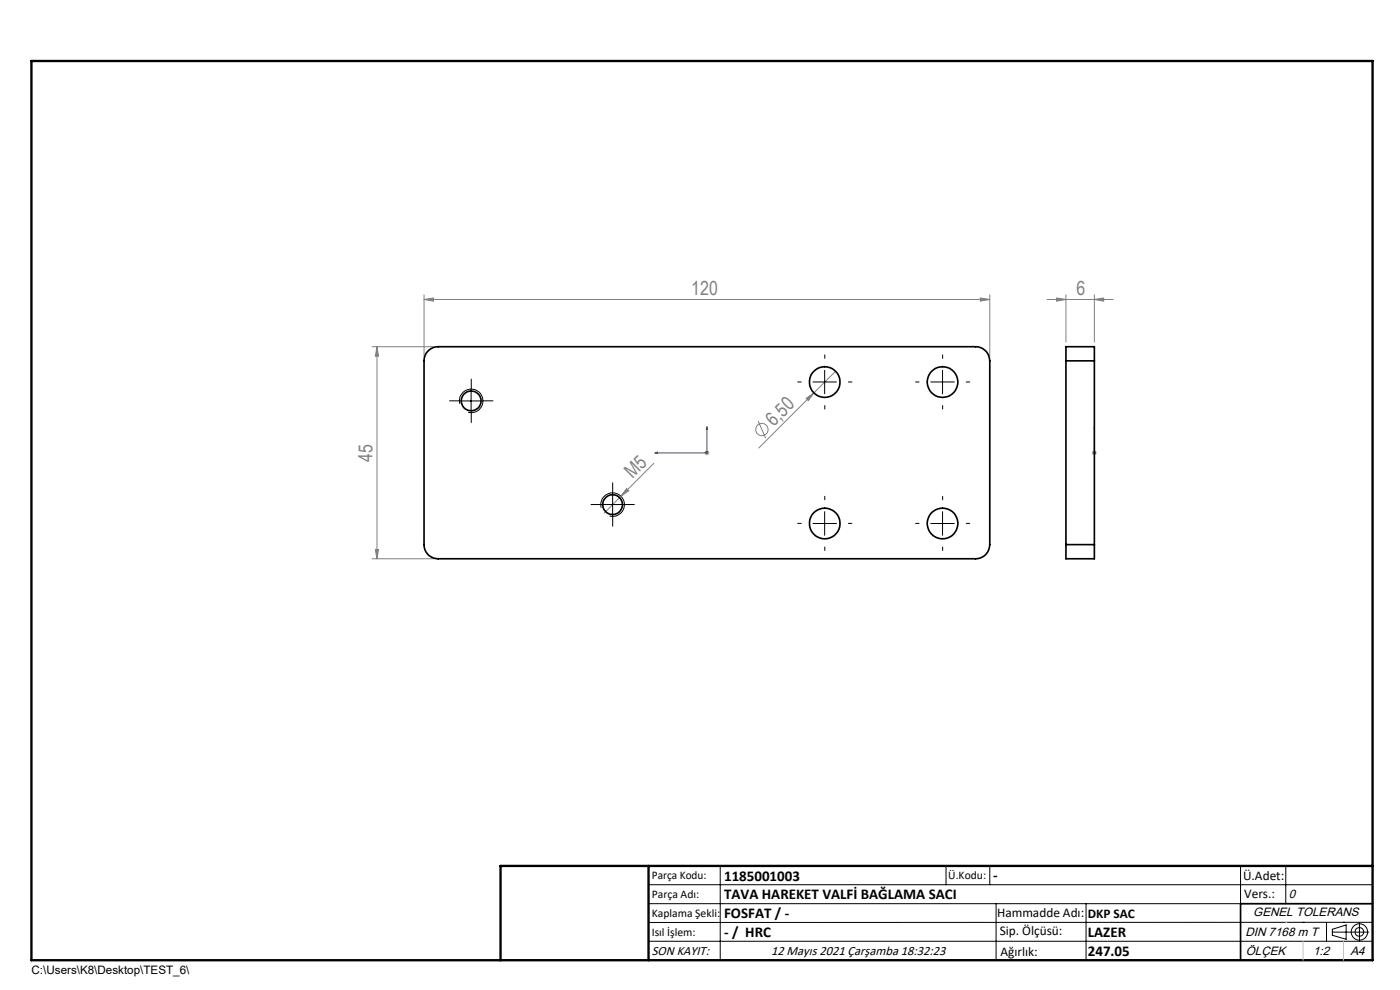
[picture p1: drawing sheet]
<svg xmlns="http://www.w3.org/2000/svg" width="297mm" height="210mm" viewBox="0 0 297 210" stroke-linecap="round" stroke-linejoin="round" font-family="sans-serif">
<g fill="none" stroke="#808080" stroke-width=".21">
<path d="M79 73.5h13M80 73.5l.3 2.1h-.7zM80 73.5v45M90 63.5l2-.3v.7zM90 63.5h120M90 62.5v13.1M177.3 78.7l-16.3 16.3M208 63.2l2 .3-2 .4zM210 62.5v13.1M222.1 63.5h14M224.2 63.2l1.9 .3-1.9 .4zM226.1 62.5v10.1"/>
<path d="M232.2 63.5l1.9-.3v.7zM232.2 62.5v10.1M138.7 98.3l-7 7M149.5 96.1h1M149.6 95.7l.7 .7M150 95.6v.9M150.3 95.7l-.7 .7M160.8 89.3l1.6 3.6M171 84.5l1.6-1.1-1.1 1.6zM231.6 96.1h1.1M231.8 95.7l.7 .7M232.2 95.6v.9"/>
<path d="M232.5 95.7l-.7 .7M79 118.5h13M79.6 116.5h.7l-.3 2zM131.7 105.3l-3.5 3.5M132.9 103.6l.5 .5-1.7 1.2z"/>
<circle cx="161.6" cy="91.1" r="1.3"/>
</g>
<g fill="none" stroke="#000" stroke-width=".21">
<path d="M174.9 78.6v4.9M200 78.6v4.9M97.5 85h4.9M97.5 85.7a2.5 2.5 0 0 1 2.2-3.2 2.5 2.5 0 0 1 2.7 2.8 2.5 2.5 0 0 1-3.1 2.1M99.9 82.5v5.1M172.5 81h4.9M197.4 81h5.1M127.5 107h5M127.5 107.7a2.51 2.51 0 0 1 2.2-3.2 2.51 2.51 0 0 1 2.7 2.7 2.51 2.51 0 0 1-3.1 2.3M130 104.6v4.9M172.5 111h4.9M174.9 108.5v5.1"/>
<path d="M197.4 111h5.1M200 108.5v5.1M137.6 187.7h153.6M137.6 191.7h153.6M137.6 199.7h153.6M152.8 183.7v20M200.7 183.7v4M210 183.7v4M211.3 191.7v12M230.4 191.7v12M263.2 183.7v20M272.8 183.7v8"/>
<path d="M276.4 195.6h.1M281.4 195.6v4.1M282.6 197.7h7.8M282.6 197.1l3-.9v3l-3-.8zM285 195.6h.1M288.4 195.8v3.8M291.2 195.6l-153.6 .1"/>
<circle cx="288.4" cy="197.7" r="1.74"/>
<circle cx="288.4" cy="197.7" r=".93"/>
</g>
<path d="M138.9 96.1l.6-.2v.3zM150 90.5l.1 .6h-.3zM150 90.5v5.6h-11.1M232.2 90.5v.6v-.6M232.2 95.9v.3zM232.2 96.1h.1M232.2 90.5v5.6" fill="none" stroke="#00f" stroke-width=".21"/>
<path d="M106.2 203.7h185" fill="none" stroke="#000" stroke-width=".25"/>
<path d="M291.2 191.7h-28v12" fill="none" stroke="#000" stroke-width=".35"/>
<path d="M6.7 12.9h284.5v190.8h-284.5zM137.6 183.7v20M291.2 183.7h-185v20" fill="none" stroke="#000" stroke-width=".5"/>
<path d="M272.8 195.6h.1M276.4 199.7v4M285 199.7v4" fill="none" stroke="#c0c0c0" stroke-width=".21"/>
<g fill="none" stroke="#000" stroke-width=".21" stroke-dasharray="15.2 1.3 1.3 1.3">
<path d="M175 76v-.7M200 76v-.7M97.5 85h-2.1M100 87.5v2.1M100 82.5v-2.1M102.5 85h2.1M170 81h-.8M175 86v.8M180 81h.7M195 81h-.8M200 86v.8M205 81h.7"/>
<path d="M127.5 107h-2.1M130 109.5v2.1M130 104.5v-2.1M132.5 107h2.1M170 111h-.8M175 116v.8M175 106v-.7M180 111h.7M195 111h-.8M200 116v.8M200 106v-.7M205 111h.7"/>
</g>
<g fill="#00f">
<path d="M150 90.5l.1 .6h-.3zM138.9 96.1l.6-.2v.3z"/>
<path d="M232.2 90.5v.6zM232.2 95.9v.3z"/>
</g>
<g fill="#808080">
<path d="M132.9 103.6l.5 .5-1.7 1.2z"/>
<path d="M171 84.5l1.6-1.1-1.1 1.6z"/>
<path d="M232.2 63.5l1.9-.3v.7zM224.2 63.2l1.9 .3-1.9 .4z"/>
<path d="M208 63.2l2 .3-2 .4zM90 63.5l2-.3v.7z"/>
<path d="M80 73.5l.3 2.1h-.7zM79.6 116.5h.7l-.3 2z"/>
</g>
<g fill="none" stroke="#000" stroke-width=".35">
<path d="M90.7 74.6a3 3 0 0 1 2.3-1.1h114a3 3 0 0 1 3 3v39a2.99 2.99 0 0 1-3 3h-114a2.92 2.92 0 0 1-3-3v-39a2.99 2.99 0 0 1 .7-1.9zM226.1 76.5v-3h6.1v3M226.1 76.5h6.1M226.1 76.5v39M232.2 76.5v39M226.1 115.5v3h6.1v-3M226.1 115.5h6.1"/>
<circle cx="100" cy="85" r="2.11"/>
<circle cx="175" cy="81" r="3.3"/>
<circle cx="200" cy="81" r="3.2"/>
<circle cx="129.9" cy="107" r="2.1"/>
<circle cx="175" cy="111.1" r="3.3"/>
<circle cx="200" cy="111" r="3.2"/>
</g>
<g font-size="4.1" fill="#808080">
<text x="146.7" y="62.6">120</text>
<text x="228.4" y="62.6">6</text>
<text x="164.2" y="90.6" transform="rotate(-45 164.2 90.6)">6,50</text>
<text x="79.1" y="98" transform="rotate(-90 79.1 98)">45</text>
<text x="134.2" y="101.6" transform="rotate(-45 134.2 101.6)">M5</text>
</g>
<g font-size="3.2">
<text x="153.6" y="186.8">1185001003</text>
<text x="153.6" y="190.8">TAVA HAREKET VALFİ BAĞLAMA SACI</text>
<text x="210.7" y="186.6">-</text>
<text x="153.6" y="194.8">FOSFAT / -</text>
<text x="153.6" y="198.8">- / HRC</text>
<text x="230.8" y="198.7">LAZER</text>
<text x="230.8" y="202.8">247.05</text>
</g>
<g font-size="2.8">
<text x="263.7" y="186.7">Ü.Adet:</text>
<text x="263.9" y="190.5">Vers.:</text>
<text x="211.5" y="194.5">Hammadde Adı:</text>
<text x="230.8" y="194.7">DKP SAC</text>
<text x="138.3" y="202.6">SON KAYIT:</text>
<text x="163.6" y="202.6">12 Mayıs 2021 Çarşamba 18:32:23</text>
<text x="212.1" y="198.4">Sip. Ölçüsü:</text>
<text x="212.2" y="202.7">Ağırlık:</text>
</g>
<g font-size="2.6">
<text x="273.4" y="190.4">0</text>
<text x="265.9" y="194.4">GENEL TOLERANS</text>
<text x="264.2" y="198.5">DIN 7168 m T</text>
<text x="264.3" y="202.6">ÖLÇEK</text>
<text x="278.5" y="202.6">1:2</text>
<text x="286.5" y="202.6">A4</text>
</g>
<g font-size="2.5">
<text x="138.3" y="186.4">Parça Kodu:</text>
<text x="138.3" y="190.5">Parça Adı:</text>
<text x="201.2" y="186.5">Ü.Kodu:</text>
<text x="138.3" y="194.5">Kaplama Şekli:</text>
<text x="138.3" y="198.6">Isıl İşlem:</text>
<text x="6.7" y="206.7">C:\Users\K8\Desktop\TEST_6\</text>
</g>
</svg>
